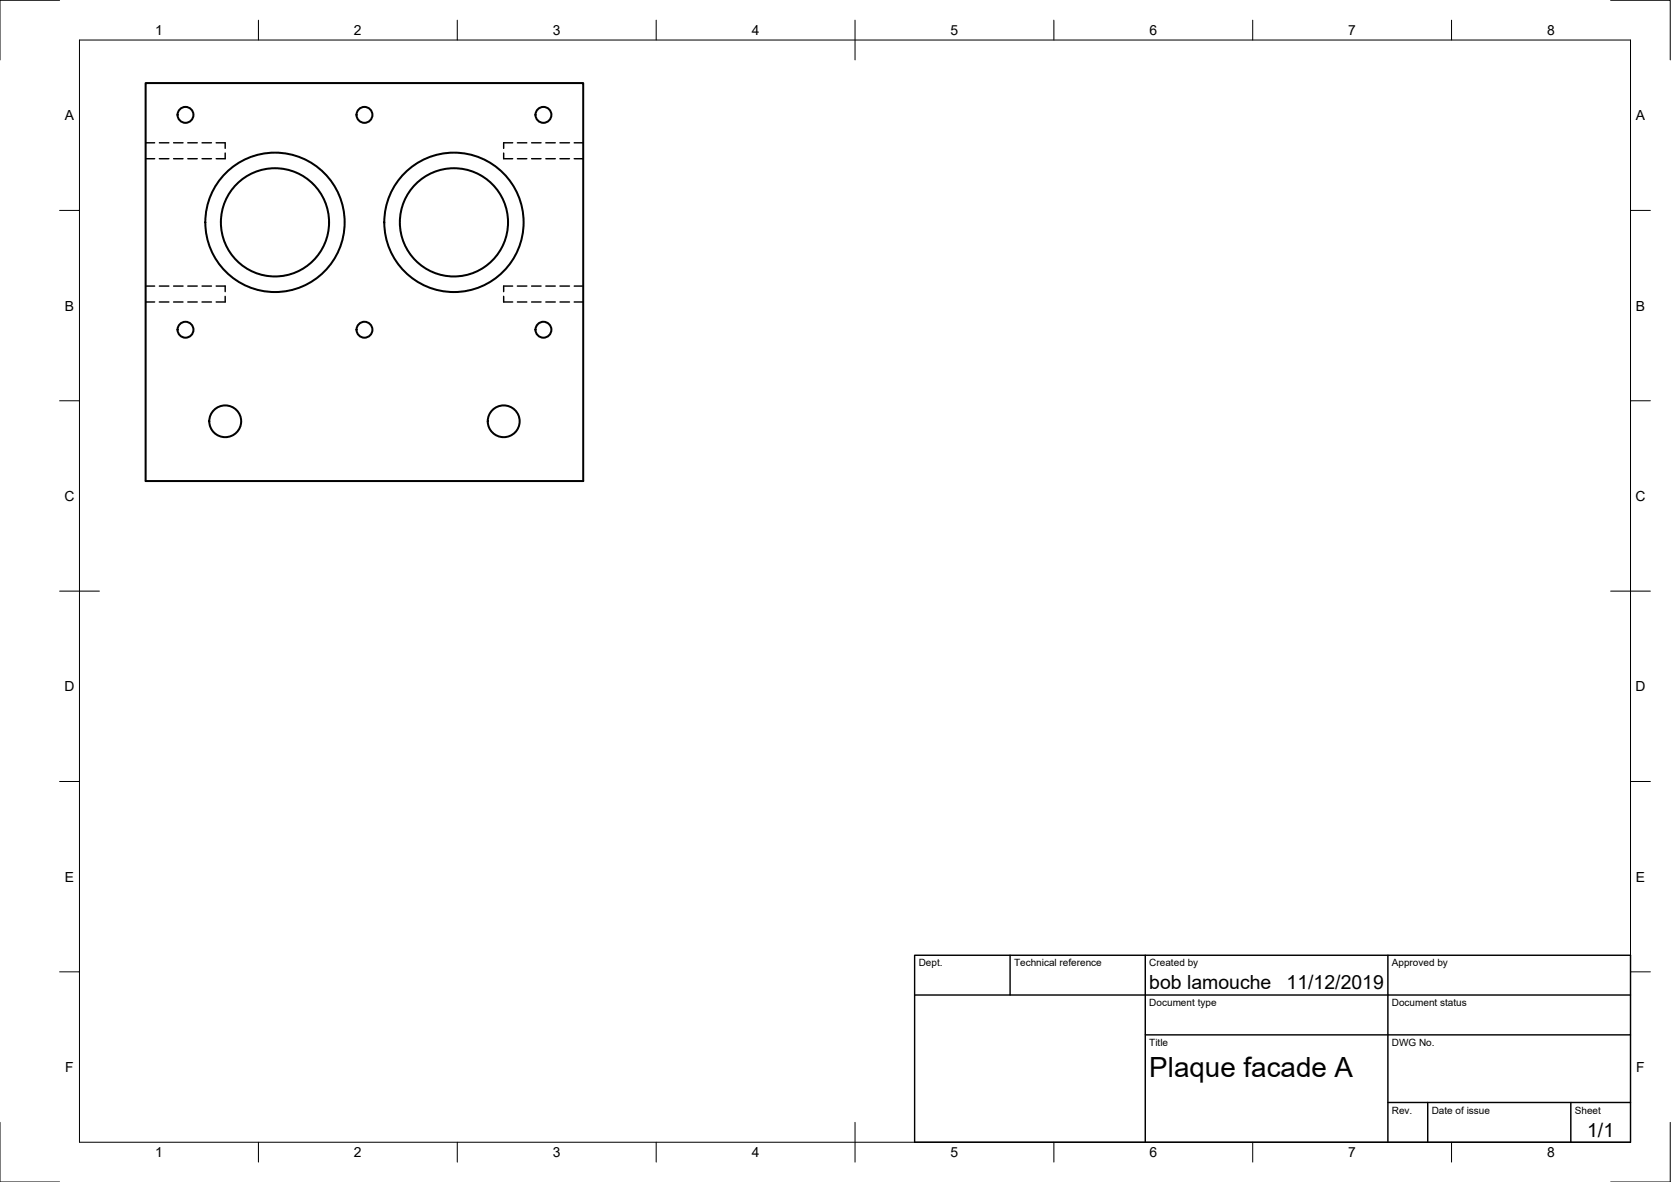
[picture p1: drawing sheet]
<svg xmlns="http://www.w3.org/2000/svg" width="420mm" height="297mm" viewBox="0 0 420 297" stroke-linecap="round" stroke-linejoin="round" font-family="sans-serif">
<!-- layer: Visible -->
<g fill="none" stroke="#000" stroke-width=".51">
<path d="M36.6 20.9h110v100h-110z"/>
<circle cx="46.6" cy="28.9" r="2"/>
<circle cx="91.6" cy="28.9" r="2"/>
<circle cx="136.6" cy="28.9" r="2"/>
<circle cx="69.1" cy="55.9" r="13.6"/>
<circle cx="69.1" cy="55.9" r="17.5"/>
<circle cx="114.1" cy="55.9" r="13.6"/>
<circle cx="114.1" cy="55.9" r="17.5"/>
<circle cx="46.6" cy="82.9" r="2"/>
<circle cx="91.6" cy="82.9" r="2"/>
<circle cx="136.6" cy="82.9" r="2"/>
<circle cx="56.6" cy="105.9" r="4"/>
<circle cx="126.6" cy="105.9" r="4"/>
</g>
<!-- layer: Hidden -->
<g fill="none" stroke="#000" stroke-width=".36">
<path d="M36.6 39.9h2.3M36.6 35.9h2.3M40.1 39.9h2.4M40.1 35.9h2.4M43.6 39.9h2.4M43.6 35.9h2.4M47.2 39.9h2.4M47.2 35.9h2.4M50.8 39.9h2.4M50.8 35.9h2.4M54.4 35.9h2.2v1.4M56.6 38.5v1.4h-2.2"/>
<path d="M126.6 38.5v1.4h2.3M128.9 35.9h-2.3v1.4M130.1 39.9h2.4M130.1 35.9h2.4M133.7 39.9h2.3M133.7 35.9h2.3M137.2 39.9h2.4M137.2 35.9h2.4M140.8 39.9h2.4M140.8 35.9h2.4M144.4 39.9h2.2M144.4 35.9h2.2"/>
<path d="M36.6 75.9h2.3M36.6 71.9h2.3M40.1 75.9h2.4M40.1 71.9h2.4M43.6 75.9h2.4M43.6 71.9h2.4M47.2 75.9h2.4M47.2 71.9h2.4M50.8 75.9h2.4M50.8 71.9h2.4M54.4 71.9h2.2v1.4M56.6 74.5v1.4h-2.2"/>
<path d="M126.6 74.5v1.4h2.3M128.9 71.9h-2.3v1.4M130.1 75.9h2.4M130.1 71.9h2.4M133.7 75.9h2.3M133.7 71.9h2.3M137.2 75.9h2.4M137.2 71.9h2.4M140.8 75.9h2.4M140.8 71.9h2.4M144.4 75.9h2.2M144.4 71.9h2.2"/>
</g>
<!-- layer: Border -->
<g fill="none" stroke="#000" stroke-width=".25">
<path d="M15 .1h-15v15M20 10.1h390v276.9h-390zM65 5.1v5M115 5.1v5M165 5.1v5M215 5.1v10M265 5.1v5M315 5.1v5M365 5.1v5M405 .1h15v15M15 52.9h5M410 52.9h5"/>
<path d="M15 100.7h5M410 100.7h5M15 148.6h10M405 148.6h10M15 196.4h5M410 196.4h5M15 244.2h5M410 244.2h5M0 282.1v14.9h15M65 287v5M115 287v5M165 287v5"/>
<path d="M215 282.1v9.9M265 287v5M315 287v5M365 287v5M420 282.1v14.9h-15"/>
</g>
<!-- layer: TitleBlock -->
<path d="M230 240.1h180v46.9h-180zM230 250h180M254 240.1v9.9M288 240.1v46.9M349 240.1v46.9M288 260.1h122M349 277.1h61M359 277.1v9.9M395 277.1v9.9" fill="none" stroke="#000" stroke-width=".36"/>
<text font-size="7" x="289" y="270.6">Plaque facade A</text>
<g font-size="4.9">
<text x="289" y="248.5">bob lamouche</text>
<text x="323.5" y="248.5">11/12/2019</text>
<text x="399.1" y="285.7">1/1</text>
</g>
<g font-size="3.5">
<text x="39" y="8.8">1</text>
<text x="89" y="8.8">2</text>
<text x="139" y="8.8">3</text>
<text x="189" y="8.8">4</text>
<text x="239" y="8.8">5</text>
<text x="289" y="8.8">6</text>
<text x="339" y="8.8">7</text>
<text x="389" y="8.8">8</text>
<text x="16.3" y="30.2">A</text>
<text x="411.3" y="30.2">A</text>
<text x="16.3" y="78">B</text>
<text x="411.3" y="78">B</text>
<text x="16.2" y="125.9">C</text>
<text x="411.2" y="125.9">C</text>
<text x="16.2" y="173.7">D</text>
<text x="411.2" y="173.7">D</text>
<text x="16.3" y="221.6">E</text>
<text x="411.3" y="221.6">E</text>
<text x="16.4" y="269.4">F</text>
<text x="411.4" y="269.4">F</text>
<text x="39" y="290.8">1</text>
<text x="89" y="290.8">2</text>
<text x="139" y="290.8">3</text>
<text x="189" y="290.8">4</text>
<text x="239" y="290.8">5</text>
<text x="289" y="290.8">6</text>
<text x="339" y="290.8">7</text>
<text x="389" y="290.8">8</text>
</g>
<g font-size="2.5">
<text x="231" y="242.9">Dept.</text>
<text x="255" y="242.9">Technical reference</text>
<text x="289" y="242.9">Created by</text>
<text x="350" y="242.9">Approved by</text>
<text x="289" y="252.8">Document type</text>
<text x="350" y="252.8">Document status</text>
<text x="289" y="262.9">Title</text>
<text x="350" y="262.9">DWG No.</text>
<text x="350" y="279.9">Rev.</text>
<text x="360" y="279.9">Date of issue</text>
<text x="396" y="279.9">Sheet</text>
</g>
</svg>
